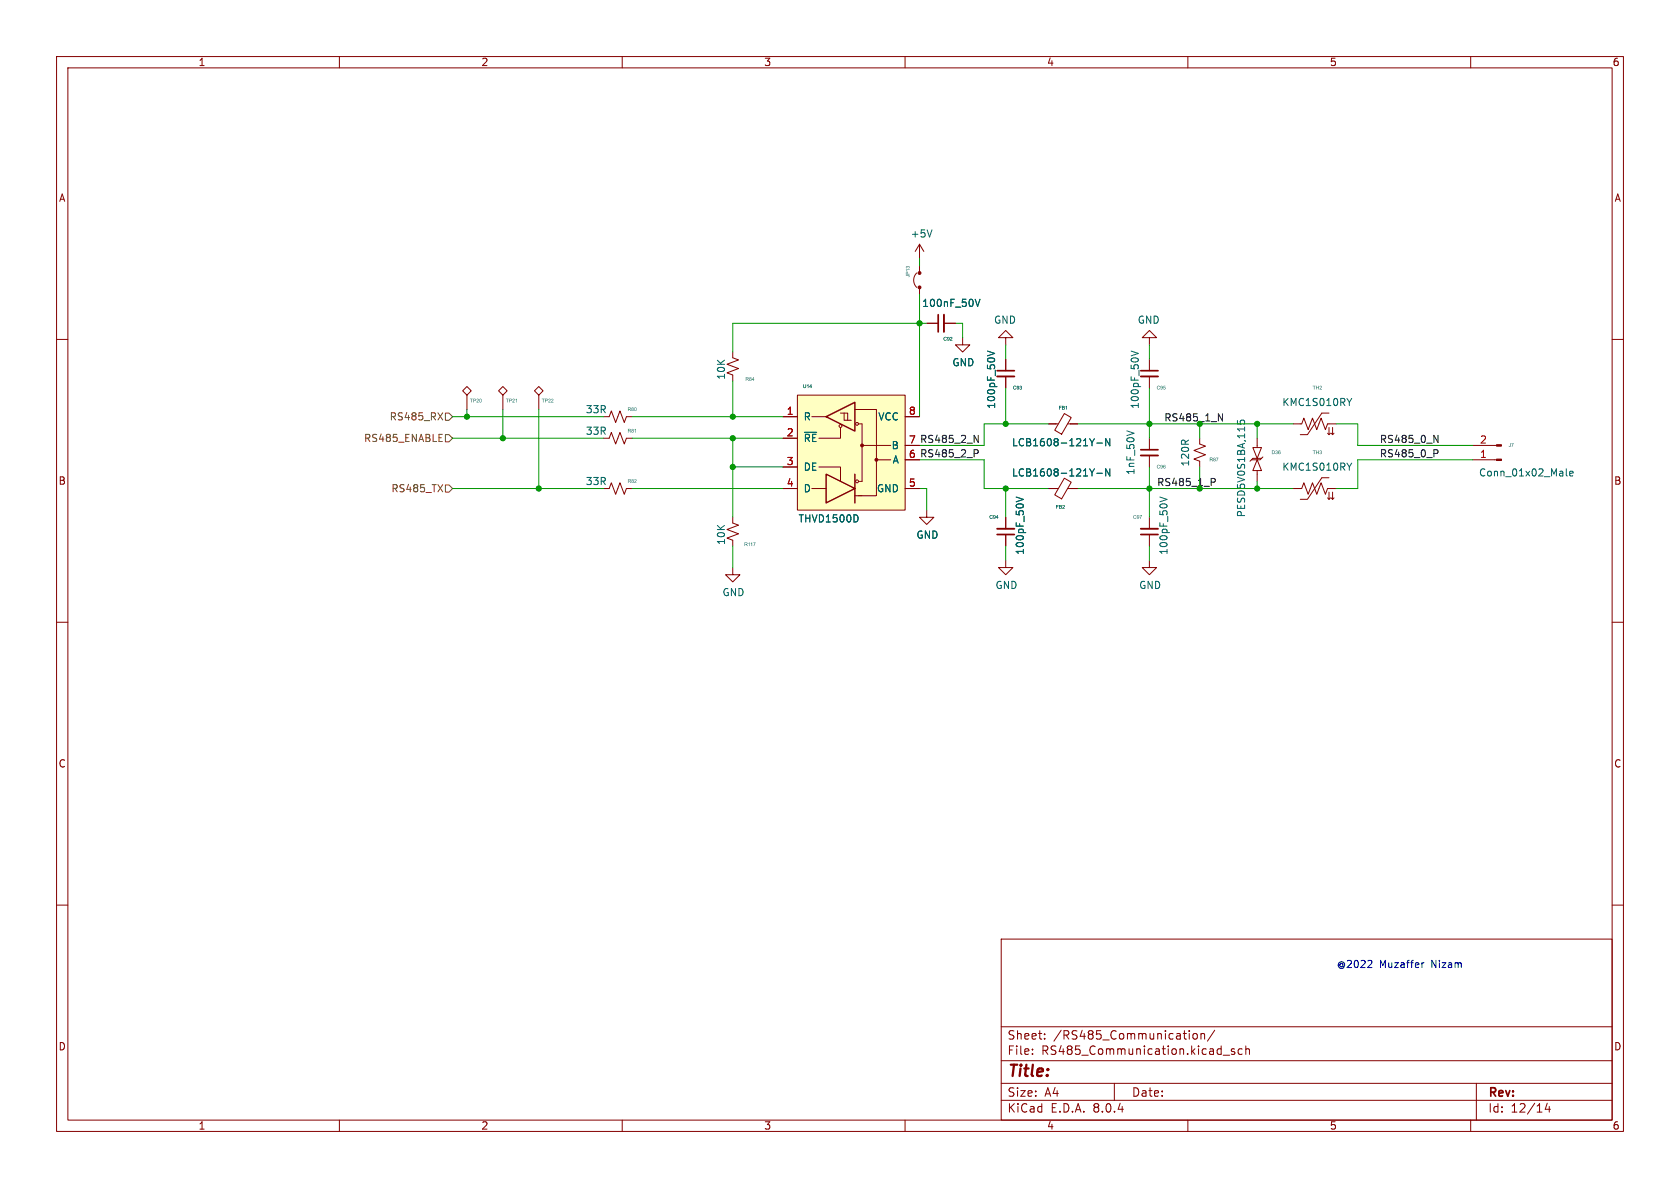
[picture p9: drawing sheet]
<svg xmlns="http://www.w3.org/2000/svg" width="297mm" height="210mm" viewBox="0 0 297 210" stroke-linecap="round" stroke-linejoin="round" font-family="sans-serif">
<g fill="none" stroke="#840000" stroke-width=".18">
<path d="M10 10h277v190h-277zM12 12h273v186h-273zM60 10v2M110 10v2M160 10v2M210 10v2M260 10v2M10 60h2M162.1 48.3a1.79 1.79 0 0 0 0 2.5M162.6 47v1.3M162.6 50.8v1.3M170.2 59.7v1.3h1.2l-1.2 1.2-1.3-1.2h1.3"/>
<path d="M285 60h2M106.7 73.7h1l.4-1.1 .7 2.1 .8-2.1 .8 2.1 .3-1h1.1M129.5 62.2v1l1.1 .4-2.1 .8 2.1 .8-2.1 .7 1 .4v1M212.1 77.5v1l1 .4-2 .7 2 .8-2 .8 1 .3v1.1M228.6 74.9h1.5l.4-1 .8 2 .7-2 .8 2 .8-2 .7 2 .4-1h1.5M234.7 76.6l.2 .2M234.9 73h-1.2l-2.6 3.8h-1.2M234.9 75.6v1.2M235.2 76.6l-.3 .2M235.3 76.6l.3 .2M235.6 75.6v1.2M235.8 76.6l-.2 .2"/>
<path d="M260.3 78.7h4.3M106.7 86.4h1l.4-1.1 .7 2.1 .8-2.1 .8 2.1 .3-1h1.1M163.8 90.2v1.2h1.3l-1.3 1.3-1.2-1.3h1.2M203.2 91.4v2.1M203.2 94.5v2M228.6 86.4h1.5l.4-1.1 .8 2.1 .7-2.1 .8 2.1 .8-2.1 .7 2.1 .4-1h1.5M234.7 88l.2 .3M234.9 84.5h-1.2l-2.6 3.8h-1.2M234.9 87v1.3M235.2 88l-.3 .3M235.3 88l.3 .3M235.6 87v1.3"/>
<path d="M235.8 88l-.2 .3M260.3 81.3h4.3M10 110h2M129.5 100.3v1.3h1.3l-1.3 1.3-1.2-1.3h1.2M285 110h2M10 160h2M285 160h2M177 166h108v32h-108zM60 198v2M110 198v2M160 198v2M177 194.5h108"/>
<path d="M177 191.5h108M177 187.5h108M177 181.5h108M182.5 186.3v.1M182.5 185.5v.1M184.7 183.6v.1M184.7 182.8v.1M197 191.5v3M210 198v2M210.2 182.2v.1M210.2 182.7v1M211 182.8l.2-.1 .4 .1 .1 .6-.2 .2-.3 .1-.2-.1z"/>
<path d="M212.3 182.8l.2-.1 .4 .1 .1 .9M212.3 182.7v1M214.7 182.1l-1.2 2M216.2 186.5h1.2M218.2 185.5l-.3-.1-.2 .2v.2l.5 .2v.3h-.5M219.6 185.5l-.4-.1-.3 .3v.4l.1 .2h.6M220.2 185.5l.3-.1 .3 .1 .1 .9M220.2 184.9v1.5M260 198v2M261 191.5v6.5M273.5 195l-.3 1.1h.9M273.9 195.6v1"/>
</g>
<path d="M201.7 93.5h3" fill="none" stroke="#840000" stroke-width=".33"/>
<path d="M201.7 94.5h3" fill="none" stroke="#840000" stroke-width=".3"/>
<path d="M239 70.4l-.5 .7M205 87.9l1.3 .4-1.3 .4M239 81.9l-.5 .6M276.9 82.9v1.1l.2 .1M277.5 83.7l.6-.1-.1-.2-.3-.1-.2 .2 .1 .6h.4" fill="none" stroke="#006464" stroke-width=".18"/>
<g fill="#840000" stroke="#840000" stroke-width=".18">
<path d="M264.6 78.6h.8v.3h-.8z"/>
<path d="M264.6 81.2h.8v.2h-.8z"/>
<circle cx="162.6" cy="50.8" r=".25"/>
<circle cx="162.6" cy="48.3" r=".25"/>
</g>
<path d="M141 69.9h19v20.3h-19z" fill="#ffffc2"/>
<g fill="none" stroke="#840000" stroke-width=".18">
<path d="M162.6 43.2l-.8 1.3M162.6 43.2v2.5M162.6 43.2l.7 1.3M163.8 57.2h2.1M166.9 57.2h2M177.8 59.7h1.3l-1.3-1.3-1.3 1.3h1.3v1.3M203.2 59.7h1.3l-1.3-1.3-1.3 1.3h1.3v1.3M82.5 68.3l.8 .8-.8 .8-.7-.8zM82.5 69.9v2.5M88.9 68.3l.8 .8-.8 .8-.8-.8zM88.9 69.9v2.5M94.5 69.1l.7-.8 .8 .8-.8 .8z"/>
<path d="M95.2 69.9v2.5M106.7 77.5h1l.4-1 .7 2 .8-2 .8 2 .3-1h1.1M138.4 73.7h2.6M138.4 77.5h2.6M141 69.9h19v20.3h-19zM143.5 73.7h2.5M148.6 75.6v1.9h-3.8M148.6 73h1.3v1.3h.6M149.2 73v1.3h.7M151.1 72.4h3.8v15.2h-3.8M151.8 74.9h.6v10.2h-.6M152.4 78.7h5.1"/>
<path d="M160 73.7h2.6M160 78.7h2.6M177.8 63.5v2M177.8 66.5v2.1M185.4 74.9h1.7M188.2 73.1l1.2 .7-1.7 3-1.2-.8zM188.7 74.9h1.8M203.2 63.5v2M203.2 66.5v2.1M203.2 77.5v2M221.5 79.1h1.5l-.8 1.9zM222.2 77.5v1.6"/>
<path d="M129.5 91.4v1.1l1.1 .3-2.1 .8 2.1 .8-2.1 .7 1 .4v1M138.4 86.4h2.6M138.4 82.6h2.6M143.5 86.4h2.5M144.8 82.6h3.8v2.5M151.8 87.6h.6M154.9 81.3h2.6M160 86.4h2.6M160 81.3h2.6M177.8 99.1v1.2h1.3l-1.3 1.3-1.3-1.3h1.3M177.8 91.4v2.1M177.8 94.5v2"/>
<path d="M185.4 86.4h1.7M188.2 84.5l1.2 .7-1.7 3-1.2-.7zM188.7 86.4h1.8M203.2 99.1v1.2h1.3l-1.3 1.3-1.3-1.3h1.3M203.2 80.5v2.1M222.2 81.3l.8 1.9h-1.5zM222.2 83.2v1.9M223 81h-1.5l-.5 .5M223.3 80.8l-.5 .5h-1.6"/>
<circle cx="148.6" cy="75.3" r=".25"/>
<circle cx="151.5" cy="74.9" r=".25"/>
<circle cx="151.5" cy="85.1" r=".25"/>
</g>
<path d="M146 73.7l5.1-2.6v5.1zM146 83.8l5.1 2.6-5.1 2.5zM151.1 83.8v5.1" fill="none" stroke="#840000" stroke-width=".25"/>
<g fill="#840000" stroke="#840000" stroke-width=".18">
<circle cx="152.4" cy="78.7" r=".25"/>
<circle cx="154.9" cy="81.3" r=".25"/>
</g>
<g fill="none" stroke="#006464" stroke-width=".18">
<path d="M164.8 40.6l-.5 1.3M172.4 52.9l.4 1.3 .4-1.3M142.2 76.4h2.2M174.6 62.1l1.2 .4-1.2 .4M193.5 77.5l-.4 .7M193.9 78.3h1M196.2 77.5v1.3l-.7-1.3v1.3M199.2 76.2l1.3 .4M200 62.1l1.2 .4-1.2 .4M218.8 74.3v.6l.6 .1-.2-.2 .1-.4 .2-.1h.4l.1 .2-.1 .5M151.6 91.2l.1 .3-.1 .6M179.6 87.9l1.3 .4-1.3 .4"/>
<path d="M193.5 82.9l-.4 .6M193.9 83.7h1M196.2 82.9v1.2l-.7-1.2v1.2"/>
</g>
<path d="M166.9 55.6v3.1M176.3 66.5h3M201.7 66.5h3M176.3 93.5h3M201.7 80.5h3" fill="none" stroke="#840000" stroke-width=".33"/>
<path d="M165.9 55.6v3.1M176.3 65.5h3M201.7 79.5h3M201.7 65.5h3M176.3 94.5h3" fill="none" stroke="#840000" stroke-width=".3"/>
<path d="M77.4 73l.9 1.2M77.6 78h.6M77.6 76.8h.6M78.3 73l-.9 1.2M78.7 73h.7l.6 .7-.6 .6h-.7zM78.7 76.8h.7l.6 .7-.6 .6h-.7zM78.7 85.7h.7l.6 .7-.6 .6h-.7z" fill="none" stroke="#725600" stroke-width=".18"/>
<path d="M172.2 79.5h.5l.2 .2-.1 .4-.6 .1M172.2 77l.7 1.2v-1.2M215.4 73.1l.7 1.3v-1.3M253.5 77l.7 1.2v-1.2M253.5 79.5h.5l.2 .2-.1 .4-.6 .1M214.1 84.6h.5l.3 .2-.2 .4h-.6" fill="none" stroke="#0f0f0f" stroke-width=".18"/>
<path d="M242.4 169.8l.1 .2v.3l-.7 .7h.7M251.4 170.2v.8M251.7 170.2l-.3 .2" fill="none" stroke="#0000c2" stroke-width=".18"/>
<g fill="none" stroke="#009600" stroke-width=".18">
<path d="M162.6 45.7v1.3M162.6 52.1v21.6M163.8 57.2h-34.3v5M168.9 57.2h1.3v2.5M80 77.5h26.7M80 73.7h26.7M82.5 72.4v1.3M88.9 72.4v5.1M95.2 72.4v14M111.8 77.5h26.6M111.8 73.7h26.6M129.5 67.3v6.4"/>
<path d="M129.5 77.5v13.9M177.8 61v2.5M177.8 68.6v6.3M185.4 74.9h-11.4v3.8h-11.4M190.5 74.9h38.1M203.2 61v2.5M203.2 68.6v8.9M212.1 74.9v2.6M222.2 74.9v2.6M236.2 74.9h3.8v3.8h20.3M80 86.4h26.7M111.8 86.4h26.6"/>
<path d="M129.5 96.5v3.8M129.5 82.6h8.9M162.6 86.4h1.2v3.8M162.6 81.3h11.4v5.1h11.4M177.8 86.4v5M177.8 96.5v2.6M190.5 86.4h38.1M203.2 82.6v8.8M203.2 96.5v2.6M212.1 82.6v3.8M222.2 85.1v1.3M260.3 81.3h-20.3v5.1h-3.8"/>
</g>
<g fill="#009600" stroke="#009600" stroke-width=".18">
<circle cx="203.2" cy="86.4" r=".46"/>
<circle cx="222.2" cy="74.9" r=".46"/>
<circle cx="222.2" cy="86.4" r=".46"/>
<circle cx="129.5" cy="77.5" r=".46"/>
<circle cx="162.6" cy="57.2" r=".46"/>
<circle cx="203.2" cy="74.9" r=".46"/>
<circle cx="177.8" cy="74.9" r=".46"/>
<circle cx="177.8" cy="86.4" r=".46"/>
<circle cx="129.5" cy="73.7" r=".46"/>
<circle cx="129.5" cy="82.6" r=".46"/>
<circle cx="88.9" cy="77.5" r=".46"/>
<circle cx="95.2" cy="86.4" r=".46"/>
<circle cx="82.5" cy="73.7" r=".46"/>
</g>
<text font-size="2.8" fill="#840000" x="178" y="190.9">Title:</text>
<g font-size="2.1" fill="#840000">
<text x="178" y="184">Sheet:</text>
<text x="186.2" y="184">/RS485_Communication/</text>
<text x="178" y="186.7">File:</text>
<text x="184.1" y="186.7">RS485_Communication.kicad_sch</text>
<text x="178" y="196.9">KiCad</text>
<text x="178" y="194.1">Size:</text>
<text x="184.7" y="194.1">A4</text>
<text x="185.7" y="196.9">E.D.A.</text>
<text x="193.3" y="196.9">8.0.4</text>
<text x="200" y="194.1">Date:</text>
<text x="263" y="194.3">Rev:</text>
<text x="263" y="196.9">Id:</text>
<text x="267.1" y="196.9">12/14</text>
</g>
<g font-size="1.8" fill="#840000">
<text x="35" y="11.9">1</text>
<text x="85" y="11.9">2</text>
<text x="135" y="11.9">3</text>
<text x="185" y="11.9">4</text>
<text x="235" y="11.9">5</text>
<text x="285" y="11.9">6</text>
<text x="10.3" y="35.9">A</text>
<text x="285.3" y="35.9">A</text>
<text x="10.3" y="85.9">B</text>
<text x="285.3" y="85.9">B</text>
<text x="10.3" y="135.9">C</text>
<text x="285.3" y="135.9">C</text>
<text x="10.3" y="185.9">D</text>
<text x="285.3" y="185.9">D</text>
<text x="35" y="199.9">1</text>
<text x="85" y="199.9">2</text>
<text x="135" y="199.9">3</text>
<text x="185" y="199.9">4</text>
<text x="235" y="199.9">5</text>
<text x="285" y="199.9">6</text>
</g>
<g font-size="1.8" fill="#006464">
<text x="160.9" y="42.2">+5V</text>
<text x="162.9" y="54.5">100nF_50V</text>
<text x="175.6" y="57.4">GND</text>
<text x="201" y="57.4">GND</text>
<text x="168.3" y="64.9">GND</text>
<text x="128.4" y="67.2" transform="rotate(-90 128.4 67.2)">10K</text>
<text x="226.6" y="72">KMC1S010RY</text>
<text x="103.5" y="73.3">33R</text>
<text x="103.5" y="77.1">33R</text>
<text x="142" y="74.5">R</text>
<text x="155.2" y="74.5">VCC</text>
<text x="176.1" y="72.4" transform="rotate(-90 176.1 72.4)">100pF_50V</text>
<text x="201.5" y="72.4" transform="rotate(-90 201.5 72.4)">100pF_50V</text>
<text x="142" y="78.3">~{RE}</text>
<text x="142" y="83.4">DE</text>
<text x="157.5" y="79.6">B</text>
<text x="157.7" y="82.1">A</text>
<text x="178.8" y="79.1">LCB1608-121Y-N</text>
<text x="210.4" y="82.6" transform="rotate(-90 210.4 82.6)">120R</text>
<text x="226.6" y="83.4">KMC1S010RY</text>
<text x="103.5" y="86">33R</text>
<text x="142" y="87.2">D</text>
<text x="154.9" y="87.2">GND</text>
<text x="178.8" y="84.4">LCB1608-121Y-N</text>
<text x="200.8" y="84.1" transform="rotate(-90 200.8 84.1)">1nF_50V</text>
<text x="261.4" y="84.4">Conn_01x02_Male</text>
<text x="141.1" y="92.6">THVD1500D</text>
<text x="161.9" y="95.4">GND</text>
<text x="220.3" y="91.5" transform="rotate(-90 220.3 91.5)">PESD5V0S1BA,115</text>
<text x="128.4" y="96.4" transform="rotate(-90 128.4 96.4)">10K</text>
<text x="181.2" y="98.2" transform="rotate(-90 181.2 98.2)">100pF_50V</text>
<text x="206.6" y="98.2" transform="rotate(-90 206.6 98.2)">100pF_50V</text>
<text x="127.6" y="105.6">GND</text>
<text x="175.9" y="104.3">GND</text>
<text x="201.3" y="104.3">GND</text>
</g>
<g font-size="1.8" fill="#725600">
<text x="68.8" y="74.5">RS485_RX</text>
<text x="64.3" y="78.3">RS485_ENABLE</text>
<text x="69.1" y="87.2">RS485_TX</text>
</g>
<g font-size="1.8" fill="#a90000">
<text x="139" y="73.4">1</text>
<text x="139" y="77.2">2</text>
<text x="160.6" y="73.4">8</text>
<text x="139" y="82.3">3</text>
<text x="160.6" y="81">6</text>
<text x="160.6" y="78.5">7</text>
<text x="261.5" y="81">1</text>
<text x="261.5" y="78.5">2</text>
<text x="139" y="86.1">4</text>
<text x="160.6" y="86.1">5</text>
</g>
<g font-size="1.8" fill="#009600">
<text x="205.7" y="74.6">RS485_1_N</text>
<text x="204.5" y="86">RS485_1_P</text>
</g>
<g font-size="1.8" fill="#0f0f0f">
<text x="160.6" y="81">6 RS485_2_P</text>
<text x="160.6" y="78.5">7 RS485_2_N</text>
<text x="243.8" y="78.4">RS485_0_N</text>
<text x="243.8" y="80.9">RS485_0_P</text>
</g>
<g font-size="1.8" fill="#0000c2">
<text x="236.2" y="171.2">@2022</text>
<text x="243.9" y="171.2">Muzaffer</text>
<text x="253.1" y="171.2">Nizam</text>
</g>
<g font-size=".9" fill="#006464">
<text x="161" y="49" transform="rotate(-90 161 49)">JP13</text>
<text x="166.8" y="60.4">C92</text>
<text x="83.1" y="71.4">TP20</text>
<text x="89.4" y="71.4">TP21</text>
<text x="95.8" y="71.4">TP22</text>
<text x="131.8" y="67.6">R84</text>
<text x="141.9" y="68.8">U14</text>
<text x="179.1" y="69.1">C93</text>
<text x="204.5" y="69.1">C95</text>
<text x="232.1" y="69.1">TH2</text>
<text x="110.9" y="72.9">R80</text>
<text x="110.9" y="76.7">R81</text>
<text x="187.1" y="72.6">FB1</text>
<text x="204.5" y="83.1">C96</text>
<text x="213.8" y="81.8">R87</text>
<text x="224.8" y="80.5">D36</text>
<text x="232.1" y="80.5">TH3</text>
<text x="266.7" y="79.2">J7</text>
<text x="110.9" y="85.6">R82</text>
<text x="174.9" y="91.9">C94</text>
<text x="186.6" y="90.2">FB2</text>
<text x="200.3" y="91.9">C97</text>
<text x="131.6" y="96.8">R117</text>
</g>
</svg>
